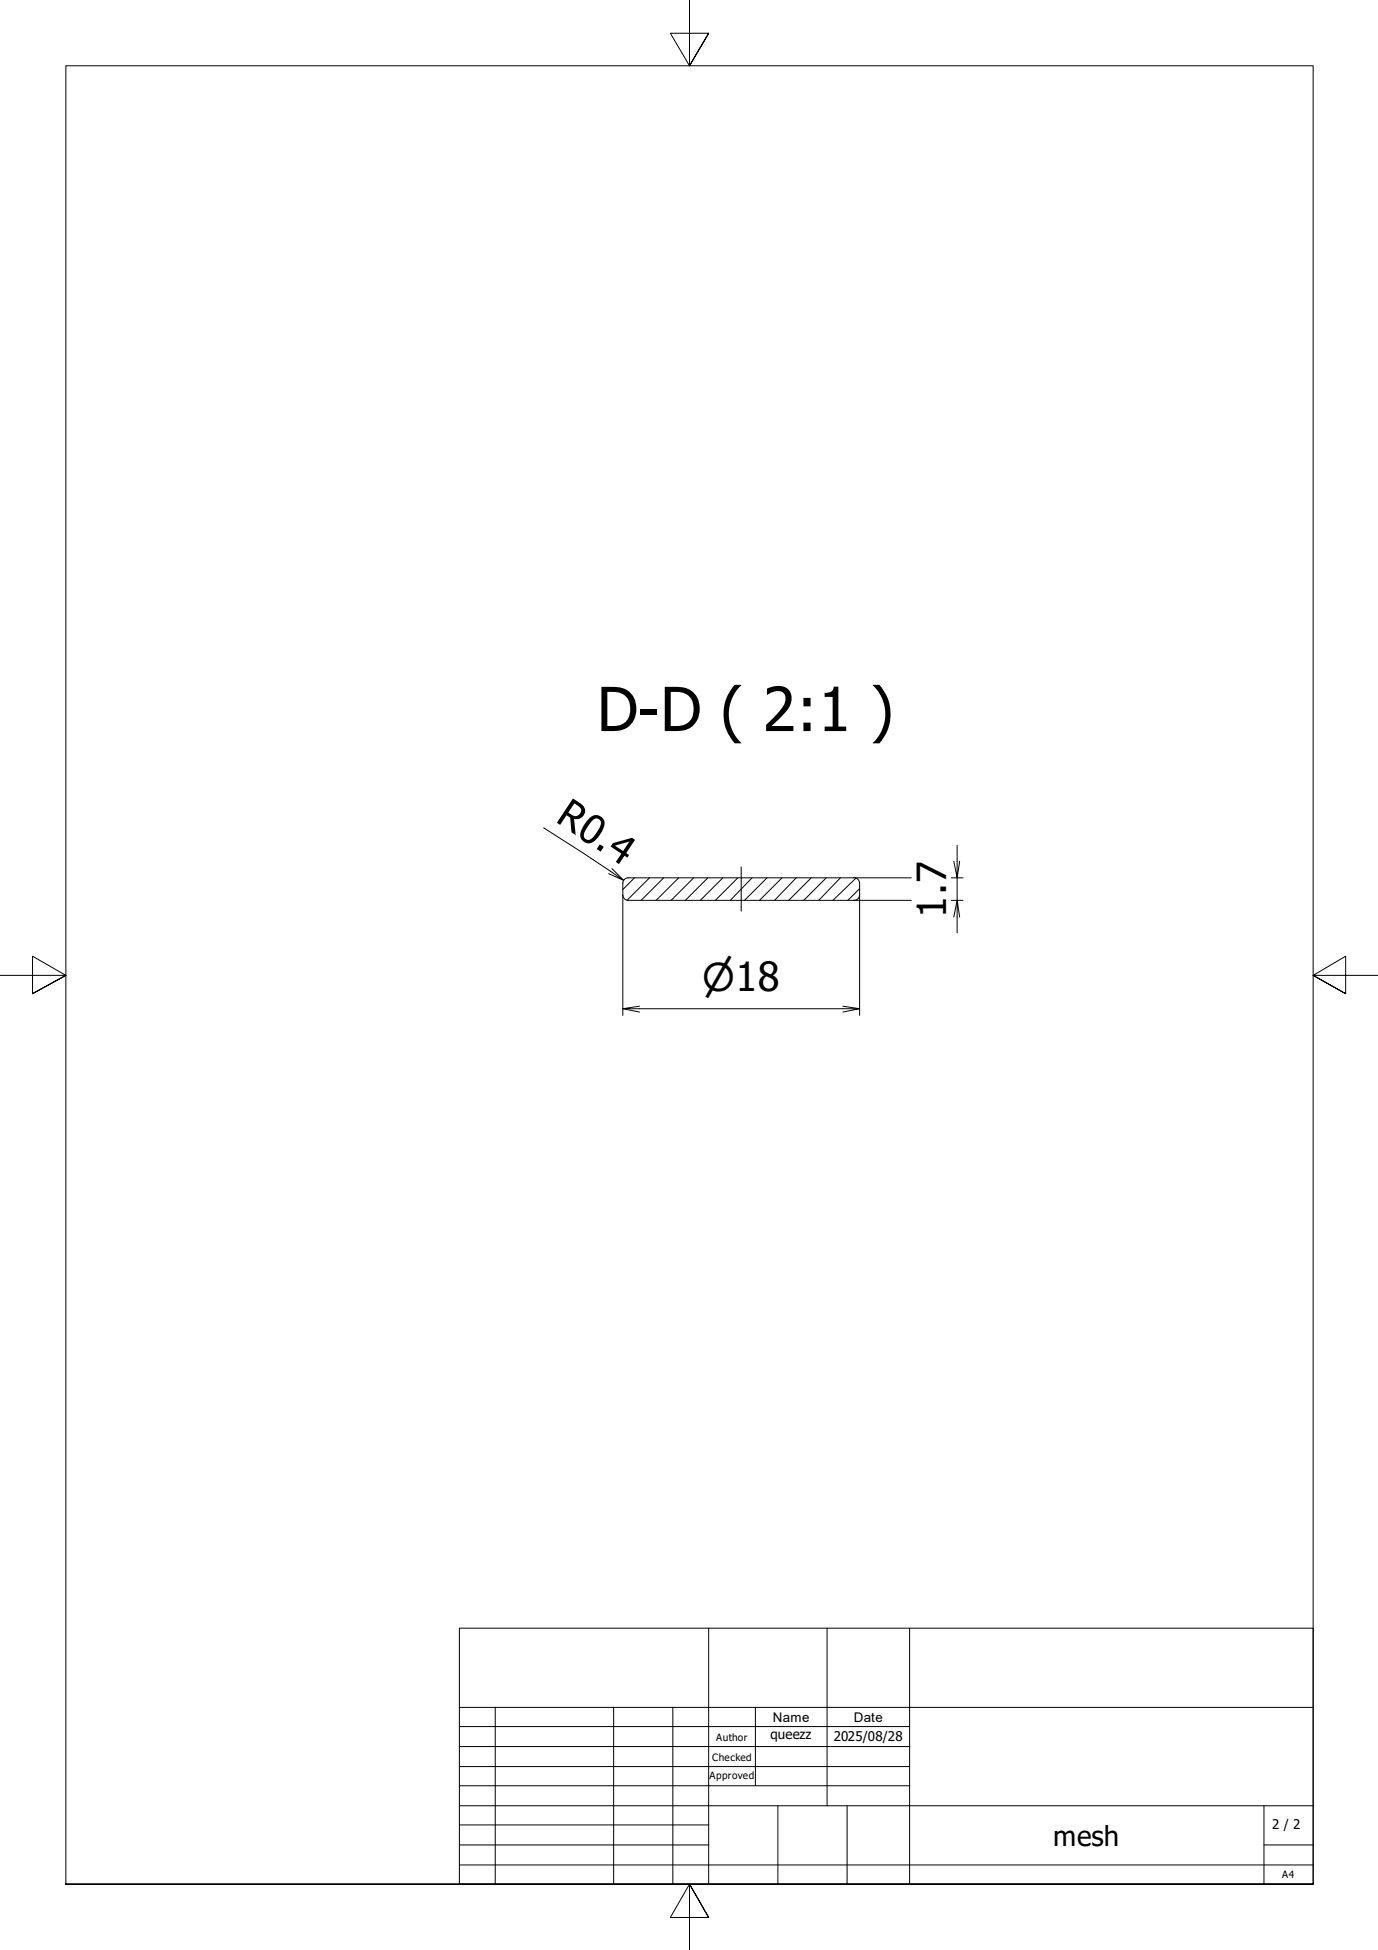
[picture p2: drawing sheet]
<svg xmlns="http://www.w3.org/2000/svg" width="210mm" height="297mm" viewBox="0 0 210 297" stroke-linecap="round" stroke-linejoin="round" font-family="sans-serif">
<!-- layer: Hatch (ISO) -->
<g fill="none" stroke="#000" stroke-width=".15">
<path d="M96.6 133.7l-1.7 1.8M98.9 133.7l-3.4 3.4M101.1 133.7l-3.4 3.4M103.4 133.7l-3.5 3.4M105.7 133.7l-3.5 3.4M107.8 133.7l-3.4 3.4M110.1 133.7l-3.4 3.4M112.4 133.7l-3.4 3.4M114.6 133.7l-3.3 3.4M116.8 133.7l-3.4 3.4M119.1 133.7l-3.4 3.4M121.3 133.7l-3.3 3.4"/>
<path d="M123.6 133.7l-3.5 3.4M125.9 133.7l-3.5 3.4M128 133.7l-3.3 3.4M130.3 133.8l-3.4 3.3M130.9 135.4l-1.7 1.7"/>
</g>
<!-- layer: Visible (ISO) -->
<path d="M94.9 136.3a.83 .83 0 0 0 .8 .8M94.9 134.5v1.9M95.6 137.1h34.4M95.6 133.7h34.4M95.7 133.7a.83 .83 0 0 0-.8 .8M130.1 133.7a.83 .83 0 0 1 .8 .8M130.9 134.5v1.9M130.9 136.3a.83 .83 0 0 1-.8 .8" fill="none" stroke="#000" stroke-width=".15"/>
<!-- layer: Border (ISO) -->
<path d="M105 0v10l-2.9-4.9h5.8l-2.9 4.9 2.9-4.9M0 148.6h10l-5-2.9v5.7l5-2.8-5 2.8M210 148.6h-10l5-2.9v5.7l-5-2.8 5 2.8M10 287v-277h190v277h-190h190M107.9 292.1l-2.9-5.1 2.9 5.1h-5.8l2.9-5.1v10" fill="none" stroke="#000" stroke-width=".15"/>
<!-- layer: Title (ISO) -->
<g fill="none" stroke="#000" stroke-width=".15">
<path d="M70 248h130v39h-130zM107.9 248v39M126 248v27.1M138.6 248v39M70 275.1h130M70 263h68.6M70 266.1h68.6M70 269.1h68.6M70 272h68.6M70 278h37.9M70 260.1h130M75.4 260.1v26.9"/>
<path d="M93.5 260.1v26.9M102.5 260.1v26.9M115.1 260.1v11.9M118.5 275.1v11.9M129 275.1v11.9M192.5 275.1v11.9M70 281h37.9M70 284.1h130M192.5 281h7.5"/>
</g>
<!-- layer: Centerline (ISO) -->
<path d="M112.9 132.1v6.7" fill="none" stroke="#000" stroke-width=".15"/>
<!-- layer: Dimension (ISO) -->
<g fill="none" stroke="#000" stroke-width=".15">
<path d="M82.8 126.1l6 3.8 6.2 4.2-2.3-1M93.2 132.3l1.8 1.8M94.9 136.4v18.3M130 137.1h8.8M130 133.7h8.8M130.9 136.4v18.3M144.9 137.1h1.8M144.9 133.7h1.8M145.8 128.8v4.9l-.5-2.5M146.2 139.7l-.4-2.6v5M146.2 131.2l-.4 2.5v3.4l-.5 2.6M94.9 153.7l2.5 .5"/>
<path d="M97.4 153.3l-2.5 .4h36l-2.5 .5M128.4 153.3l2.5 .4"/>
</g>
<text font-size="9.3" x="90.9" y="111.4">D-D ( 2:1 )</text>
<g font-size="6.1">
<text x="84.5" y="125.1" transform="rotate(33 84.5 125.1)">R0.4</text>
<text x="144.1" y="139.8" transform="rotate(-90 144.1 139.8)">1.7</text>
</g>
<text font-size="5.8" x="106.9" y="151">⌀18</text>
<text font-size="4.2" x="160.4" y="281.2">mesh</text>
<g font-size="2">
<text x="117.7" y="262.2">Name</text>
<text x="130" y="262.2">Date</text>
<text x="117.3" y="264.9">queezz</text>
<text x="127" y="265.2">2025/08/28</text>
<text x="193.8" y="278.6">2 / 2</text>
</g>
<g font-size="1.5">
<text x="108.5" y="268.2">Checked</text>
<text x="109.1" y="265.2">Author</text>
<text x="108.1" y="271">Approved</text>
<text x="195.3" y="286.1">A4</text>
</g>
</svg>
